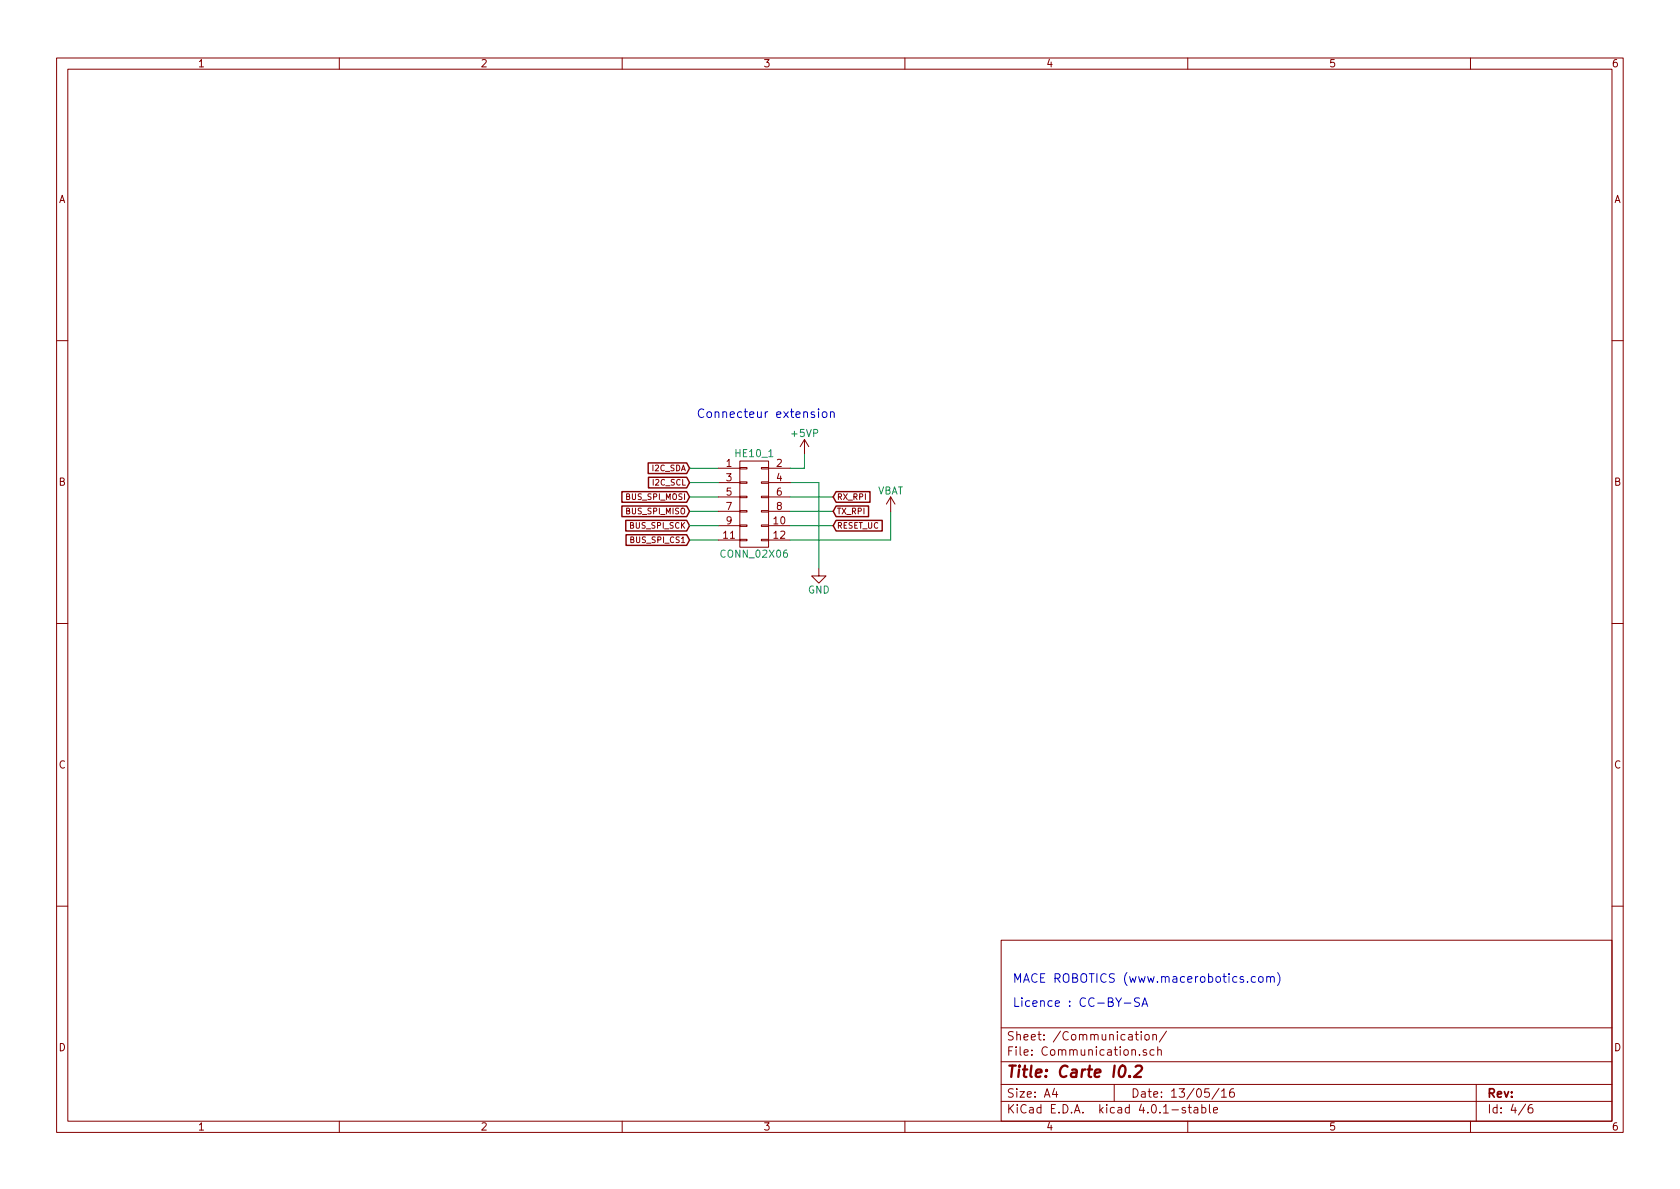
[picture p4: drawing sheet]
<svg xmlns="http://www.w3.org/2000/svg" width="297mm" height="210mm" viewBox="0 0 297 210" stroke-linecap="round" stroke-linejoin="round" font-family="sans-serif">
<g fill="none" stroke="#840000" stroke-width=".18">
<path d="M10 10.3h277v189.9h-277zM12 12.2h273v186.1h-273zM60 10.3v1.9M110 10.3v1.9M160 10.3v1.9M210 10.3v1.9M260 10.3v1.9M10 60.2h2M142.2 77.7l-.7 1.3M142.2 77.7v2.6M142.2 77.7l.8 1.3M285 60.2h2"/>
<path d="M127 82.8h3.8M127 85.3h3.8M127 87.9h3.8M127 90.4h3.8M127 93h3.8M127 95.5h3.8M130.8 95.4h1.3v.2h-1.3zM130.8 92.8h1.3v.3h-1.3zM130.8 90.3h1.3v.2h-1.3zM130.8 87.8h1.3v.2h-1.3zM130.8 85.2h1.3v.3h-1.3zM130.8 82.7h1.3v.2h-1.3z"/>
<path d="M130.8 81.5h5.1v15.3h-5.1zM134.6 95.4h1.3v.2h-1.3zM134.6 92.8h1.3v.3h-1.3zM134.6 90.3h1.3v.2h-1.3zM134.6 87.8h1.3v.2h-1.3zM134.6 85.2h1.3v.3h-1.3zM134.6 82.7h1.3v.2h-1.3zM135.9 82.8h3.8M135.9 85.3h3.8M135.9 87.9h3.8M135.9 90.4h3.8M135.9 93h3.8"/>
<path d="M135.9 95.5h3.8M157.5 87.9l-.8 1.2M157.5 87.9v2.5M157.5 87.9l.7 1.2M10 110.3h2M144.8 100.6v1.2h1.2l-1.2 1.3-1.3-1.3h1.3M285 110.3h2M10 160.2h2M177 166.3h108v32h-108zM285 160.2h2M60 198.3v1.9M110 198.3v1.9"/>
<path d="M160 198.3v1.9M177 194.8h108M177 191.8h108M177 187.8h108M177 181.8h108M186.4 192.5l-.3 1h.9M186.8 193v1M197 191.8v3M200.7 182.9h.6M200.9 182.4v1.3l.4 .2M201.5 186.5v.1M201.8 182.4v.2"/>
<path d="M201.8 182.9v1M202.5 183.1l.2-.2 .4 .2 .1 .5-.1 .2-.4 .1-.2-.1zM202.7 185.7a.37 .37 0 0 0-.6 .1l.1 .2 .5 .2 .1 .1-.3 .3-.4-.1M203.8 183.1l.2-.2 .4 .1 .1 .9M203.8 182.9v1M204 185.7l-.4-.1-.3 .3 .1 .6 .2 .1 .4-.1M204.7 185.7l.2-.1 .4 .1v.9M204.7 185.1v1.5M206.2 182.3l-1.2 2M209.6 195.9a.37 .37 0 0 0-.6 .1l.1 .3 .5 .1 .1 .1-.3 .3-.4-.1M210 198.3v1.9M210.1 195.8h.5"/>
<path d="M210.3 195.3v1.3l.3 .2M211.2 195.9h.5l.1 .9M211.8 196.2l-.5 .1-.2 .2 .2 .3 .5-.1M212.5 195.9l.4-.1 .3 .3-.1 .6h-.6M212.5 195.3v1.5M213.8 195.3v1.3l.2 .2M214.6 196.3l.7-.1-.1-.3-.4-.1-.2 .2v.7h.6M215.5 192.5l-1.2 1.9M216 193l.4-.5v1.5M216 194h.8M218.1 192.5a.59 .59 0 0 0-.7 .7l.1 .7 .2 .1 .5-.1 .1-.5-.2-.2-.4-.1-.3 .3M260 198.3v1.9"/>
<path d="M261 191.8v6.5M269.7 195.2l-1.2 2M270.9 195.3a.59 .59 0 0 0-.7 .7l.1 .7 .2 .1 .5-.1v-.5l-.1-.2-.4-.1-.3 .3"/>
</g>
<path d="M199.7 190.3h.1l-.1 .1-.1-.1h.1v.1M200.8 188.6l.3-.2h.5l.2 .1 .1 .5-.1 .3-1.3 1.1h1.2" fill="none" stroke="#840000" stroke-width=".41"/>
<g fill="none" stroke="#0000c2" stroke-width=".18">
<path d="M144.7 72.3v.2M144.7 72.8v1M145.5 73l.2-.2 .4 .2 .1 .6-.2 .2h-.3l-.2-.1zM146.8 73l.1-.1a.36 .36 0 0 1 .6 .1v.8M146.8 72.8v1M198.8 177.4h1.1M201.5 176.5a.62 .62 0 0 0-.8 .1v.4l.7 .4v.4a.62 .62 0 0 1-.8 .1M201.9 178l.5-1.6 .5 1.6M202 177.5h.8M222 172.8a.48 .48 0 0 0-.7 0v.8a.48 .48 0 0 0 .7 0M222.6 172.8l.2-.1 .5 .1v.6l-.1 .2-.4 .1-.2-.1zM224 172.8h.1a.36 .36 0 0 1 .5 .1v.8"/>
<path d="M224 172.7v1M224.6 172.9a.35 .35 0 0 1 .4-.2 .35 .35 0 0 1 .3 .2v.8M225.9 172a1.75 1.75 0 0 1 0 2.3"/>
</g>
<path d="M121.9 85.3h5.1M121.9 87.9h5.1M121.9 90.4h5.1M121.9 93h5.1M121.9 95.5h5.1M121.9 82.8h5.1M139.7 85.3h5.1v15.3M139.7 87.9h7.6M139.7 90.4h7.6M139.7 93h7.6M142.2 80.3v2.5h-2.5M157.5 90.4v5.1h-17.8" fill="none" stroke="#008400" stroke-width=".18"/>
<path d="M110 89.5h11.4l.5 .9-.5 1h-11.4zM110 86.9h11.4l.5 1-.5 .9h-11.4zM110.6 92h10.8l.5 1-.5 .9h-10.8zM110.7 94.6h10.7l.5 .9-.5 .9h-10.7zM114.6 81.9h6.8l.5 .9-.5 .9h-6.8zM114.7 84.4h6.7l.5 .9-.5 1h-6.7zM147.8 86.9h6v1.9h-6l-.5-.9zM147.8 89.5h5.8v1.9h-5.8l-.5-1zM147.8 92h8.2v1.9h-8.2l-.5-.9z" fill="none" stroke="#840000" stroke-width=".25"/>
<text font-size="2.8" fill="#840000" x="178" y="190.5">Title: Carte I0.2</text>
<g font-size="2.1" fill="#0000c2">
<text x="123.2" y="73.9">Connecteur extension</text>
<text x="179.1" y="173.8">MACE ROBOTICS (www.macerobotics.com)</text>
<text x="179.1" y="178">Licence : CC-BY-SA</text>
</g>
<g font-size="2.1" fill="#840000">
<text x="178" y="184">Sheet: /Communication/</text>
<text x="178" y="186.7">File: Communication.sch</text>
<text x="178" y="196.9">KiCad E.D.A. kicad 4.0.1-stable</text>
<text x="178" y="194.1">Size: A4</text>
<text x="200" y="194.1">Date: 13/05/16</text>
<text x="263" y="194.1">Rev:</text>
<text x="263" y="196.9">Id: 4/6</text>
</g>
<g font-size="1.8" fill="#840000">
<text x="35" y="11.9">1</text>
<text x="85" y="11.9">2</text>
<text x="135" y="11.9">3</text>
<text x="185" y="11.9">4</text>
<text x="235" y="11.9">5</text>
<text x="285" y="11.9">6</text>
<text x="10.4" y="35.9">A</text>
<text x="285.4" y="35.9">A</text>
<text x="128.4" y="82.5">1</text>
<text x="137.3" y="82.5">2</text>
<text x="10.4" y="85.9">B</text>
<text x="128.4" y="85.1">3</text>
<text x="128.4" y="87.6">5</text>
<text x="137.3" y="85.1">4</text>
<text x="137.3" y="87.6">6</text>
<text x="285.4" y="85.9">B</text>
<text x="127.9" y="95.2">11</text>
<text x="128.4" y="90.2">7</text>
<text x="128.4" y="92.7">9</text>
<text x="136.8" y="92.7">10</text>
<text x="136.8" y="95.2">12</text>
<text x="137.3" y="90.2">8</text>
<text x="10.4" y="135.9">C</text>
<text x="285.4" y="135.9">C</text>
<text x="10.4" y="185.9">D</text>
<text x="285.4" y="185.9">D</text>
<text x="35" y="199.9">1</text>
<text x="85" y="199.9">2</text>
<text x="135" y="199.9">3</text>
<text x="185" y="199.9">4</text>
<text x="235" y="199.9">5</text>
<text x="285" y="199.9">6</text>
</g>
<g font-size="1.8" fill="#008484">
<text x="140.1" y="77.3">+5VP</text>
<text x="130.1" y="80.8">HE10_1</text>
<text x="155.1" y="87.4">VBAT</text>
<text x="127.7" y="98.6">CONN_02X06</text>
<text x="142.8" y="104.9">GND</text>
</g>
<g font-size="1.4" fill="#840000">
<text x="115.3" y="83.3">I2C_SDA</text>
<text x="110.8" y="88.4">BUS_SPI_MOSI</text>
<text x="115.4" y="85.8">I2C_SCL</text>
<text x="148" y="88.4">RX_RPI</text>
<text x="110.8" y="90.9">BUS_SPI_MISO</text>
<text x="111.4" y="93.5">BUS_SPI_SCK</text>
<text x="148" y="90.9">TX_RPI</text>
<text x="148" y="93.5">RESET_UC</text>
<text x="111.7" y="96">BUS_SPI_CS1</text>
</g>
</svg>
